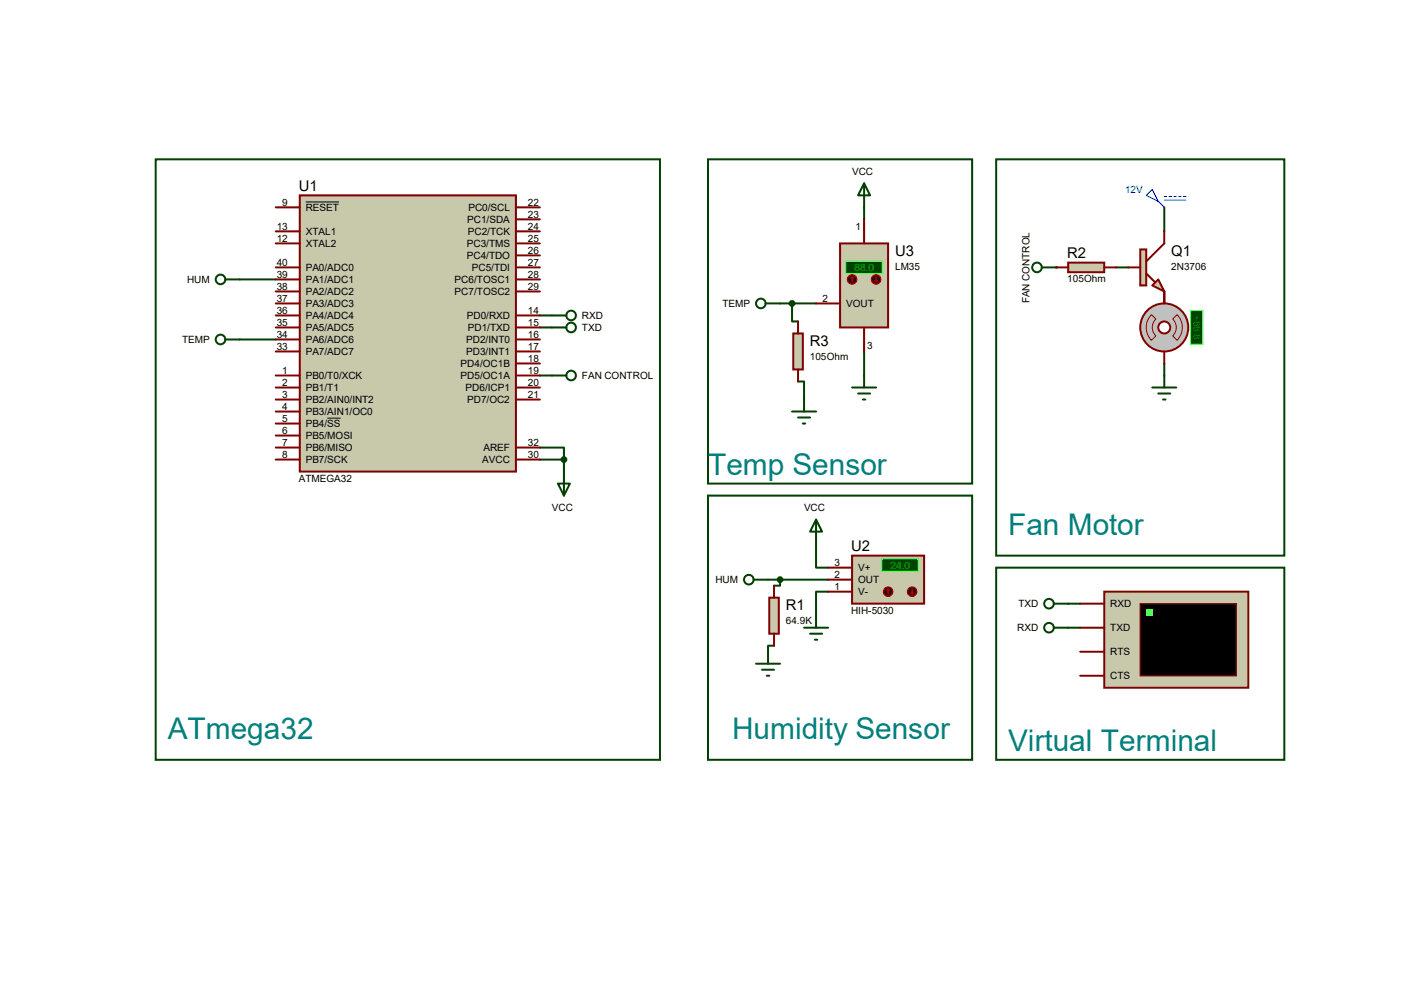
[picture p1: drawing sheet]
<svg xmlns="http://www.w3.org/2000/svg" width="297mm" height="210mm" viewBox="0 0 297 210" stroke-linecap="round" stroke-linejoin="round" font-family="sans-serif">
<g fill="none" stroke="#004000" stroke-width=".42">
<path d="M50.7 59.1h7.6M182.8 43.9v2.5M246.3 43.9v5M50.7 71.8h7.6M114.2 79.4h2.6M165 64.2h7.6M167.6 64.2v3.8h1.2M182.8 74.3v5.1M246.3 61.6v2.6M246.3 76.9v2.5M114.2 94.7h5.1v2.5M114.2 97.2h5.1"/>
<path d="M119.3 97.2v2.5M168.8 80.7h1.3v3.8M172.6 115v5.1h2.6M163.7 136.6h-1.2v1.2M175.2 125.1h-2.6v5.1"/>
</g>
<circle cx="223.4" cy="56.6" r=".21" fill="#004000"/>
<path d="M236.1 56.6h2.6M114.2 69.3h2.6M114.2 66.7h2.6M162.5 122.6h12.7M165 122.6v1.3h-1.3M226 127.7h2.5M226 132.8h2.5" fill="none" stroke="#004000" stroke-width=".42"/>
<path d="M177.7 51.5h10.2v17.8h-10.2z" fill="#c8c8aa" stroke="#800000" stroke-width=".42"/>
<path d="M179 55.3h7.6v2.5h-7.6z" fill="#004000" stroke="#0f0" stroke-width=".21"/>
<path d="M182.8 46.4v5.1M172.6 64.2h5.1M182.8 69.3v5" fill="none" stroke="#800000" stroke-width=".42"/>
<circle cx="180.3" cy="59.1" r="1.02" fill="#400000" stroke="#f00" stroke-width=".21"/>
<path d="M180.3 58.6l.2 .2M180.3 58.6l-.3 .2M180.3 58.6v1" fill="none" stroke="#f00" stroke-width=".21"/>
<circle cx="185.3" cy="59.1" r="1.02" fill="#400000" stroke="#f00" stroke-width=".21"/>
<path d="M185.1 59.4l.2 .2M185.3 58.6v1M185.6 59.4l-.3 .2" fill="none" stroke="#f00" stroke-width=".21"/>
<path d="M180.3 117.5h15.2v10.2h-15.2z" fill="#c8c8aa" stroke="#800000" stroke-width=".42"/>
<path d="M186.6 118.3h7.6v2.5h-7.6z" fill="#004000" stroke="#0f0" stroke-width=".21"/>
<path d="M175.2 122.6h5.1M175.2 120.1h5.1M175.2 125.1h5.1" fill="none" stroke="#800000" stroke-width=".42"/>
<circle cx="187.9" cy="125.1" r="1.02" fill="#400000" stroke="#f00" stroke-width=".21"/>
<path d="M187.9 124.6l-.3 .3M187.9 124.6l.2 .3M187.9 124.6v1" fill="none" stroke="#f00" stroke-width=".21"/>
<circle cx="193" cy="125.1" r="1.02" fill="#400000" stroke="#f00" stroke-width=".21"/>
<path d="M192.7 125.4l.3 .2M193 124.6v1M193.2 125.4l-.2 .2" fill="none" stroke="#f00" stroke-width=".21"/>
<path d="M162.7 126.4h2.1v7.6h-2.1z" fill="#c8c8aa" stroke="#800000" stroke-width=".42"/>
<path d="M163.7 123.9v2.5M163.7 134v2.6" fill="none" stroke="#800000" stroke-width=".42"/>
<g fill="none" stroke="#004000" stroke-width=".42">
<path d="M182.8 38.8l1.3 2.5h-2.6zM182.8 38.8v5.1M47.7 59.1h3M47.7 71.8h3M162 64.2h3M182.8 79.4v2.6M180.3 82h5M181.5 83.2h2.6M182.5 84.5h.5M172.6 109.9l1.3 2.5h-2.5zM172.6 109.9v5.1M159.4 122.6h3.1"/>
<path d="M162.5 137.8v2.6M170.1 132.8h5.1M171.4 134h2.5M172.4 135.3h.5M172.6 130.2v2.6M159.9 140.4h5.1M161.2 141.6h2.5M162.2 142.9h.5"/>
<circle cx="46.7" cy="59.1" r="1.02"/>
<circle cx="46.7" cy="71.8" r="1.02"/>
<circle cx="161" cy="64.2" r="1.02"/>
<circle cx="158.4" cy="122.6" r="1.02"/>
</g>
<path d="M242.5 41.3l1.3-1.3 1.2 2.6zM245 42.6l1.3 1.3M246.3 41.6h.5M246.3 42.3h4.6M247.3 41.6h.5M248.3 41.6h.5M249.3 41.6h.6M250.4 41.6h.5" fill="none" stroke="#0000c0" stroke-width=".21"/>
<g fill="#c8c8aa" stroke="#800000" stroke-width=".42">
<path d="M245 59.1l1.3 2.5-2.5-1.2z"/>
<path d="M241.2 52.7h1.3v7.7h-1.3z"/>
</g>
<path d="M238.7 56.6h2.5M242.5 57.8l1.8 1.8M246.3 48.9v2.6l-3.8 3.8M246.3 61.6v2.6" fill="none" stroke="#800000" stroke-width=".42"/>
<g fill="none" stroke="#004000" stroke-width=".42">
<path d="M220.4 56.6h3M246.3 79.4v2.6M243.8 82h5M245 83.2h2.6M246 84.5h.5"/>
<circle cx="219.4" cy="56.6" r="1.02"/>
</g>
<path d="M63.4 41.3h45.7v58.4h-45.7z" fill="#c8c8aa" stroke="#800000" stroke-width=".42"/>
<g fill="none" stroke="#800000" stroke-width=".42">
<path d="M58.3 43.9h5.1M58.3 51.5h5.1M58.3 48.9h5.1M58.3 56.6h5.1M58.3 59.1h5.1M109.1 43.9h5.1M109.1 51.5h5.1M109.1 48.9h5.1M109.1 46.4h5.1M109.1 54h5.1M109.1 56.6h5.1M109.1 59.1h5.1"/>
<path d="M58.3 79.4h5.1M58.3 66.7h5.1M58.3 69.3h5.1M58.3 71.8h5.1M58.3 74.3h5.1M58.3 61.6h5.1M58.3 64.2h5.1M109.1 79.4h5.1M109.1 66.7h5.1M109.1 69.3h5.1M109.1 71.8h5.1M109.1 74.3h5.1"/>
<path d="M109.1 76.9h5.1M109.1 61.6h5.1M58.3 82h5.1M58.3 84.5h5.1M58.3 87h5.1M58.3 89.6h5.1M58.3 92.1h5.1M58.3 94.7h5.1M58.3 97.2h5.1M109.1 82h5.1M109.1 84.5h5.1M109.1 94.7h5.1"/>
<path d="M109.1 97.2h5.1"/>
</g>
<path d="M64.7 42.7h7M69.3 88.4h2.8" fill="none" stroke="#000" stroke-width=".21"/>
<g fill="none" stroke="#004000" stroke-width=".42">
<path d="M116.8 79.4h3M119.3 99.7v5.1M118 102.3h2.6l-1.3 2.5z"/>
<circle cx="120.8" cy="79.4" r="1.02"/>
</g>
<circle cx="119.3" cy="97.2" r=".51" fill="#004000" stroke="#004000" stroke-width=".42"/>
<path d="M251.9 65.7h2.5v7.1h-2.5z" fill="#004000" stroke="#0f0" stroke-width=".21"/>
<circle cx="246.3" cy="69.3" r="5.1" fill="#c0c0c0" stroke="#800000" stroke-width=".42"/>
<path d="M243.6 66.5l.9 1a2.46 2.46 0 0 0 0 3.5l-.9 1a3.9 3.9 0 0 1 0-5.5zM249 66.5a3.9 3.9 0 0 1 0 5.5l-.9-1a2.46 2.46 0 0 0 0-3.5z" fill="none" stroke="#800000" stroke-width=".21"/>
<circle cx="246.3" cy="69.3" r="1.27" fill="#fff" stroke="#800000" stroke-width=".42"/>
<path d="M246.3 61.6v2.6M246.3 74.3v2.6" fill="none" stroke="#800000" stroke-width=".42"/>
<circle cx="167.6" cy="64.2" r=".51" fill="#004000" stroke="#004000" stroke-width=".42"/>
<path d="M167.6 87h5M168.8 88.3h2.6M169.8 89.6h.5M170.1 84.5v2.5" fill="none" stroke="#004000" stroke-width=".42"/>
<path d="M167.8 70.5h2v7.6h-2z" fill="#c8c8aa" stroke="#800000" stroke-width=".42"/>
<path d="M168.8 68v2.5M168.8 78.1v2.6" fill="none" stroke="#800000" stroke-width=".42"/>
<path d="M226 55.5h7.6v2.1h-7.6z" fill="#c8c8aa" stroke="#800000" stroke-width=".42"/>
<path d="M223.4 56.6h2.6M233.6 56.6h2.5" fill="none" stroke="#800000" stroke-width=".42"/>
<circle cx="165" cy="122.6" r=".51" fill="#004000" stroke="#004000" stroke-width=".42"/>
<path d="M32.9 33.7h106.7v127h-106.7zM149.8 33.7h55.9v68.6h-55.9zM210.7 33.7h61v83.8h-61zM149.8 104.8h55.9v55.9h-55.9z" fill="none" stroke="#004000" stroke-width=".42"/>
<path d="M233.6 125.1h30.5v20.4h-30.5z" fill="#c8c8aa" stroke="#800000" stroke-width=".42"/>
<path d="M241.2 127.7h20.3v15.2h-20.3z" fill="#000" stroke="#800000" stroke-width=".25"/>
<path d="M242.5 128.9h1.3v1.3h-1.3z" fill="#0f0"/>
<path d="M228.5 127.7h5.1M228.5 137.8h5.1M228.5 132.8h5.1M228.5 142.9h5.1" fill="none" stroke="#800000" stroke-width=".42"/>
<g fill="none" stroke="#004000" stroke-width=".42">
<path d="M116.8 69.3h3M116.8 66.7h3M210.7 120.1h61v40.6h-61zM222.9 127.7h3.1M222.9 132.8h3.1"/>
<circle cx="120.8" cy="66.7" r="1.02"/>
<circle cx="120.8" cy="69.3" r="1.02"/>
<circle cx="221.9" cy="127.7" r="1.02"/>
<circle cx="221.9" cy="132.8" r="1.02"/>
</g>
<g font-size="6.3" fill="#008080">
<text x="149.8" y="100.4">Temp Sensor</text>
<text x="213.3" y="113.1">Fan Motor</text>
<text x="35.5" y="156.3">ATmega32</text>
<text x="154.9" y="156.3">Humidity Sensor</text>
<text x="213.3" y="158.8">Virtual Terminal</text>
</g>
<g font-size="3.1">
<text x="63.2" y="40.4">U1</text>
<text x="189.4" y="54.1">U3</text>
<text x="225.8" y="54.7">R2</text>
<text x="247.8" y="54.1">Q1</text>
<text x="171.3" y="73.2">R3</text>
<text x="180" y="116.6">U2</text>
<text x="166.2" y="129">R1</text>
</g>
<g font-size="2.1">
<text x="180.3" y="37">VCC</text>
<text x="59.7" y="43.5">9</text>
<text x="64.7" y="44.6">RESET</text>
<text x="98.8" y="47.2">PC1/SDA</text>
<text x="99.1" y="44.6">PC0/SCL</text>
<text x="111.7" y="43.5">22</text>
<text x="111.7" y="46">23</text>
<text x="58.5" y="51.1">12</text>
<text x="58.5" y="48.6">13</text>
<text x="64.7" y="52.2">XTAL2</text>
<text x="64.7" y="49.7">XTAL1</text>
<text x="98.8" y="52.2">PC3/TMS</text>
<text x="99" y="49.7">PC2/TCK</text>
<text x="111.7" y="48.6">24</text>
<text x="111.7" y="51.1">25</text>
<text x="111.7" y="53.6">26</text>
<text x="181" y="48.6">1</text>
<text x="39.6" y="59.9">HUM</text>
<text x="58.5" y="58.7">39</text>
<text x="58.5" y="56.2">40</text>
<text x="64.7" y="59.9">PA1/ADC1</text>
<text x="64.7" y="57.3">PA0/ADC0</text>
<text x="96.2" y="59.9">PC6/TOSC1</text>
<text x="98.8" y="54.8">PC4/TDO</text>
<text x="99.8" y="57.3">PC5/TDI</text>
<text x="111.7" y="56.2">27</text>
<text x="111.7" y="58.7">28</text>
<text x="189.4" y="57">LM35</text>
<text x="225.8" y="59.7">105Ohm</text>
<text x="247.8" y="57">2N3706</text>
<text x="58.5" y="63.8">37</text>
<text x="58.5" y="61.3">38</text>
<text x="64.7" y="64.9">PA3/ADC3</text>
<text x="64.7" y="62.4">PA2/ADC2</text>
<text x="96.2" y="62.4">PC7/TOSC2</text>
<text x="111.7" y="61.3">29</text>
<text x="152.8" y="64.9">TEMP</text>
<text x="174" y="63.8">2</text>
<text x="179" y="64.9">VOUT</text>
<text x="217.8" y="64.1" transform="rotate(-90 217.8 64.1)">FAN CONTROL</text>
<text x="58.5" y="71.4">34</text>
<text x="58.5" y="68.9">35</text>
<text x="58.5" y="66.3">36</text>
<text x="64.7" y="70">PA5/ADC5</text>
<text x="64.7" y="67.5">PA4/ADC4</text>
<text x="98.8" y="67.5">PD0/RXD</text>
<text x="99" y="70">PD1/TXD</text>
<text x="111.7" y="66.3">14</text>
<text x="111.7" y="68.9">15</text>
<text x="111.7" y="71.4">16</text>
<text x="123.1" y="70">TXD</text>
<text x="123.1" y="67.5">RXD</text>
<text x="38.5" y="72.6">TEMP</text>
<text x="58.5" y="74">33</text>
<text x="64.7" y="75.1">PA7/ADC7</text>
<text x="64.7" y="72.6">PA6/ADC6</text>
<text x="97.5" y="77.6">PD4/OC1B</text>
<text x="98.6" y="72.6">PD2/INT0</text>
<text x="98.6" y="75.1">PD3/INT1</text>
<text x="111.7" y="74">17</text>
<text x="111.7" y="76.5">18</text>
<text x="171.3" y="76.1">105Ohm</text>
<text x="183.4" y="73.7">3</text>
<text x="59.7" y="79">1</text>
<text x="59.7" y="81.6">2</text>
<text x="64.7" y="80.2">PB0/T0/XCK</text>
<text x="64.7" y="82.7">PB1/T1</text>
<text x="97.5" y="80.2">PD5/OC1A</text>
<text x="98.5" y="82.7">PD6/ICP1</text>
<text x="111.7" y="79">19</text>
<text x="111.7" y="81.6">20</text>
<text x="123.1" y="80.2">FAN CONTROL</text>
<text x="59.7" y="84.1">3</text>
<text x="59.7" y="86.7">4</text>
<text x="59.7" y="89.2">5</text>
<text x="64.7" y="85.3">PB2/AIN0/INT2</text>
<text x="64.7" y="87.8">PB3/AIN1/OC0</text>
<text x="98.8" y="85.3">PD7/OC2</text>
<text x="111.7" y="84.1">21</text>
<text x="59.7" y="91.7">6</text>
<text x="59.7" y="94.3">7</text>
<text x="64.7" y="90.3">PB4/SS</text>
<text x="64.7" y="92.9">PB5/MOSI</text>
<text x="64.7" y="95.4">PB6/MISO</text>
<text x="102.3" y="95.4">AREF</text>
<text x="111.7" y="94.3">32</text>
<text x="59.7" y="96.8">8</text>
<text x="63.2" y="101.9">ATMEGA32</text>
<text x="64.7" y="98">PB7/SCK</text>
<text x="102" y="98">AVCC</text>
<text x="111.7" y="96.8">30</text>
<text x="116.8" y="108.1">VCC</text>
<text x="170.1" y="108.1">VCC</text>
<text x="176.5" y="119.7">3</text>
<text x="151.3" y="123.4">HUM</text>
<text x="176.5" y="122.2">2</text>
<text x="176.5" y="124.8">1</text>
<text x="181.5" y="123.4">OUT</text>
<text x="181.5" y="120.8">V+</text>
<text x="181.5" y="125.9">V-</text>
<text x="166.2" y="132">64.9K</text>
<text x="180" y="129.8">HIH-5030</text>
<text x="215.4" y="128.4">TXD</text>
<text x="234.9" y="128.4">RXD</text>
<text x="215.2" y="133.5">RXD</text>
<text x="234.9" y="133.5">TXD</text>
<text x="234.9" y="138.6">RTS</text>
<text x="234.9" y="143.7">CTS</text>
</g>
<text font-size="2.1" fill="#0000c0" x="238" y="40.8">12V</text>
<g font-size="2.1" fill="#0f0">
<text x="180.8" y="57.3">88.0</text>
<text x="188.4" y="120.3">24.0</text>
</g>
<text font-size="2.1" fill="#008000" x="252.5" y="66.6" transform="rotate(90 252.5 66.6)">+88.8</text>
</svg>
